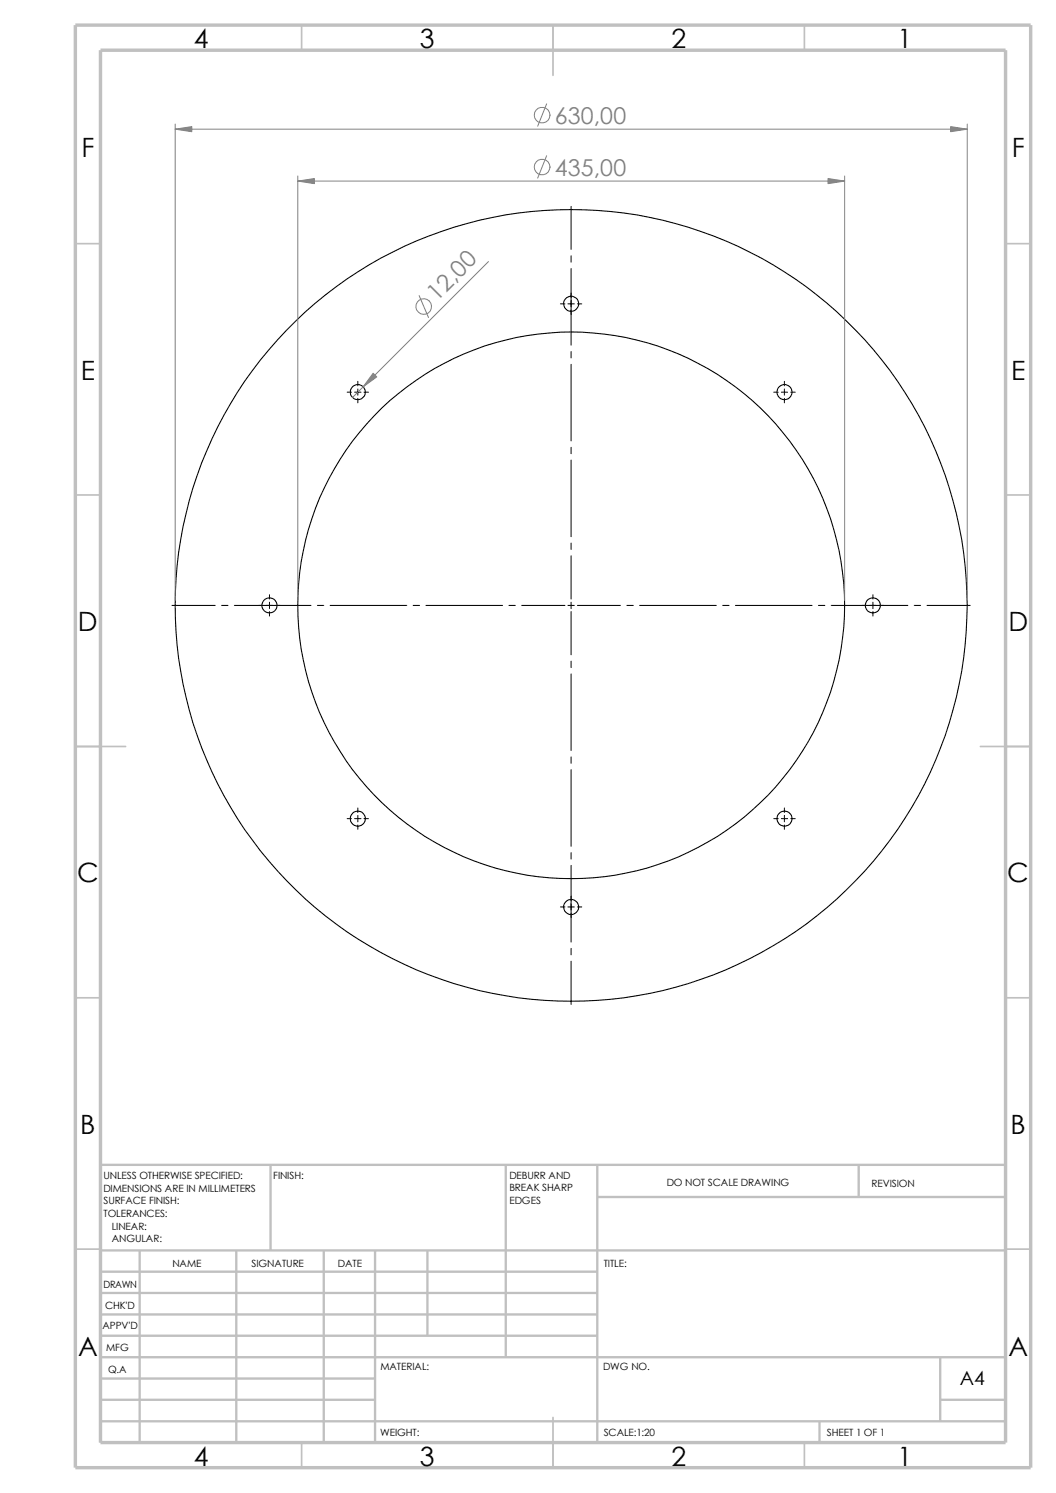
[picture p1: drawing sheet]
<svg xmlns="http://www.w3.org/2000/svg" width="210mm" height="297mm" viewBox="0 0 210 297" stroke-linecap="round" stroke-linejoin="round" font-family="sans-serif">
<g fill="none" stroke="#c0c0c0" stroke-width=".34">
<path d="M60 5v5M110 5v10M160 5v5M15 48.5h5M200 48.5h5M15 98.5h5M200 98.5h5M15 148.5h10M195 148.5h10M15 198.5h5M200 198.5h5M15 248.5h5"/>
<path d="M200 248.5h5M60 287v5M110 282v10M160 287v5"/>
</g>
<g fill="none" stroke="#c0c0c0" stroke-width=".47">
<path d="M53.8 231.7v17.1M100.6 231.7v38.3M118.8 231.7v55.3M118.8 238.1h81.2M170.8 231.7v6.4M200 231.7h-180v55.3M20 248.8h180M20 253h98.8M20 257.2h98.8M27.8 248.8v38.2M47 248.8v38.2M64.4 248.8v38.2"/>
<path d="M74.6 248.8v38.2M85 248.8v16.9M20 261.5h98.8M20 265.7h98.8M20 270h180M20 274.2h54.6M20 278.5h54.6M187 278.5h13M187 270v12.7M20 282.7h180M163 282.7v4.3"/>
</g>
<path d="M15 5h190v287h-190zM20 10h180v277h-180z" fill="none" stroke="#c0c0c0" stroke-width=".68" stroke-linecap="butt"/>
<g fill="none" stroke="#000" stroke-width=".21">
<circle cx="71.2" cy="78" r="1.49"/>
<circle cx="113.6" cy="60.4" r="1.5"/>
<circle cx="156" cy="78" r="1.5"/>
<circle cx="53.6" cy="120.4" r="1.49"/>
<circle cx="113.6" cy="120.4" r="54.4"/>
<circle cx="113.6" cy="120.4" r="78.7"/>
<circle cx="173.6" cy="120.4" r="1.5"/>
<circle cx="71.2" cy="162.9" r="1.5"/>
<circle cx="156" cy="162.9" r="1.51"/>
<circle cx="113.6" cy="180.5" r="1.5"/>
</g>
<g fill="none" stroke="#000" stroke-width=".2">
<path d="M113.6 41.1v8.5M113.6 50.9v1.3M113.6 53.4v15.3M69 78h.9M70.5 78h1.3M71.2 75.9v.9M71.2 77.4v1.2M71.2 79.2v.9M72.4 78h.9M111.5 60.5h.9M112.9 60.5h1.3M113.6 69.9v1.3"/>
<path d="M113.6 72.5v15.2M114.9 60.5h.8M153.9 78h.9M155.4 78h1.2M156 75.9v.9M156 77.4v1.2M156 79.2v.9M157.3 78h.9M113.6 89v1.3M113.6 91.5v15.3M53.6 118.3v.9M53.6 119.8v1.3"/>
<path d="M113.6 108v1.3M113.6 110.6v8.6M113.6 119.8v1.3M173.6 118.3v.9M173.6 119.8v1.3M34.2 120.4h8.6M44.1 120.4h1.2M46.6 120.4h15.2M53.6 121.7v.9M63.1 120.4h1.3M65.7 120.4h15.2M82.2 120.4h1.2"/>
<path d="M84.7 120.4h15.2M101.2 120.4h1.3M103.8 120.4h8.6M112.9 120.4h1.3M113.6 121.7v8.6M113.6 131.5v1.3M113.6 134.1v15.2M114.9 120.4h8.5M124.7 120.4h1.2M127.2 120.4h15.3M143.7 120.4h1.3M146.3 120.4h15.2"/>
<path d="M162.8 120.4h1.2M165.3 120.4h15.3M173.6 121.7v.9M181.8 120.4h1.3M184.4 120.4h8.6M113.6 150.6v1.2M113.6 153.1v15.3M69 162.9h.9M70.5 162.9h1.3M71.2 160.7v.9M71.2 162.2v1.3M71.2 164.1v.9"/>
<path d="M72.4 162.9h.9M113.6 169.6v1.3M113.6 172.2v15.2M153.9 162.9h.9M155.4 162.9h1.2M156 160.7v.9M156 162.2v1.3M156 164.1v.9M157.3 162.9h.9M111.5 180.4h.9M112.9 180.4h1.3M113.6 188.7v1.2"/>
<path d="M113.6 191.2v8.6M114.9 180.4h.8"/>
</g>
<g fill="none" stroke="#808080" stroke-width=".2">
<path d="M34.8 24.7v94.7M34.8 25.7h157.6M59.2 36h108.8M59.2 35v84.4M108.7 31l-1.8 4.4M108.7 20.7l-1.8 4.4M168 35v84.4M192.4 24.7v94.7M83.4 58.8l1.8 4.4M97.2 52l-27.1 27.1"/>
<circle cx="107.8" cy="33.2" r="1.57"/>
<circle cx="107.8" cy="22.9" r="1.57"/>
<circle cx="84.3" cy="61" r="1.56"/>
</g>
<g fill="#808080" stroke="#808080" stroke-width=".2">
<path d="M59.2 36l3.3-.5v1z"/>
<path d="M189.1 25.2l3.3 .5-3.3 .5z"/>
<path d="M164.7 35.5l3.3 .5-3.3 .5z"/>
<path d="M34.8 25.7l3.3-.5v1z"/>
<path d="M74.2 74.3l.7 .7-2.7 2z"/>
</g>
<g font-size="5.3">
<text x="38.5" y="9.6">4</text>
<text x="83.5" y="9.6">3</text>
<text x="133.5" y="9.6">2</text>
<text x="178.5" y="9.6">1</text>
<text x="16.2" y="31.3">F</text>
<text x="201.2" y="31.3">F</text>
<text x="16" y="75.6">E</text>
<text x="201.1" y="75.6">E</text>
<text x="15.5" y="125.6">D</text>
<text x="200.6" y="125.6">D</text>
<text x="15.3" y="175.6">C</text>
<text x="200.3" y="175.6">C</text>
<text x="16" y="225.6">B</text>
<text x="201" y="225.6">B</text>
<text x="15.5" y="269.8">A</text>
<text x="200.5" y="269.8">A</text>
<text x="38.5" y="291.6">4</text>
<text x="83.5" y="291.6">3</text>
<text x="133.5" y="291.6">2</text>
<text x="178.5" y="291.6">1</text>
</g>
<g font-size="4.6" fill="#808080">
<text x="110.3" y="24.7">630,00</text>
<text x="110.3" y="35">435,00</text>
<text x="86.9" y="60.1" transform="rotate(-45 86.9 60.1)">12,0</text>
</g>
<text font-size="3.9" x="190.9" y="275.5">A4</text>
<g font-size="2">
<text x="20.6" y="234.6">UNLESS OTHERWISE SPECIFIED:</text>
<text x="20.6" y="237.1">DIMENSIONS ARE IN MILLIMETERS</text>
<text x="20.6" y="239.6">SURFACE FINISH:</text>
<text x="54.4" y="234.6">FINISH:</text>
<text x="101.3" y="239.5">EDGES</text>
<text x="101.3" y="234.5">DEBURR AND</text>
<text x="101.3" y="237">BREAK SHARP</text>
<text x="132.6" y="236">DO NOT SCALE DRAWING</text>
<text x="173.3" y="236.2">REVISION</text>
<text x="20.6" y="242.1">TOLERANCES:</text>
<text x="22.2" y="244.6">LINEAR:</text>
<text x="22.2" y="247.1">ANGULAR:</text>
<text x="50" y="252">SIGNATURE</text>
<text x="67.2" y="252">DATE</text>
<text x="120.1" y="252">TITLE:</text>
<text x="20.6" y="256.2">DRAWN</text>
<text x="34.3" y="252.1">NAME</text>
<text x="20.9" y="260.4">CHK'D</text>
<text x="20.4" y="264.5">APPV'D</text>
<text x="21.1" y="268.8">MFG</text>
<text x="21.5" y="273.1">Q.A</text>
<text x="75.6" y="272.5">MATERIAL:</text>
<text x="119.9" y="272.5">DWG NO.</text>
<text x="75.6" y="285.6">WEIGHT:</text>
<text x="120.1" y="285.6">SCALE:1:20</text>
<text x="164.5" y="285.6">SHEET 1 OF 1</text>
</g>
</svg>
